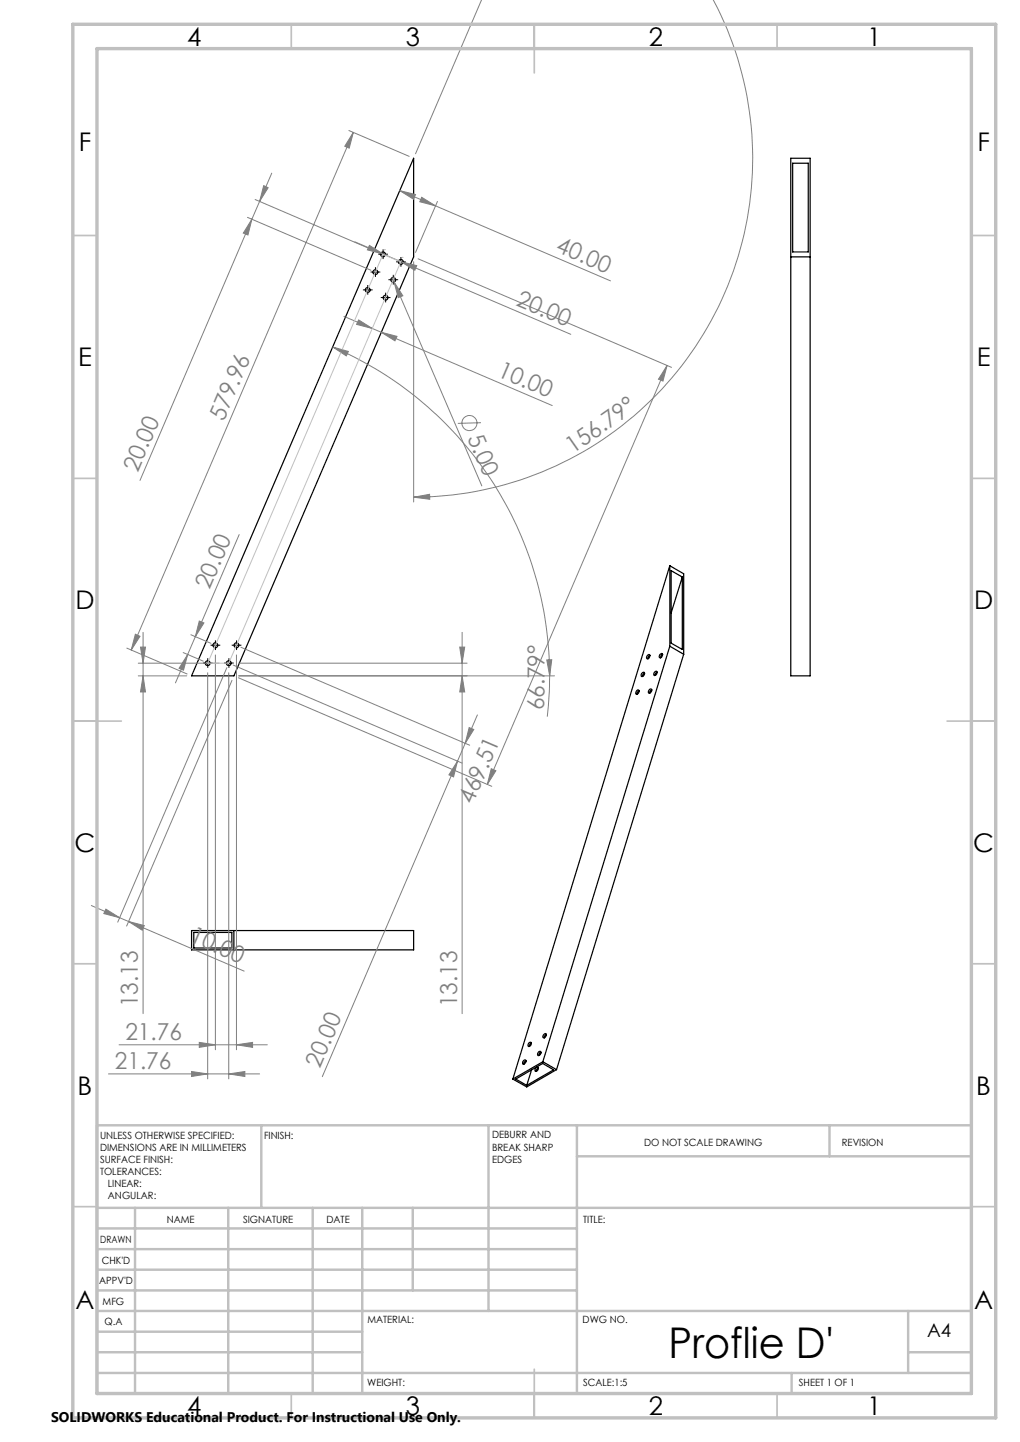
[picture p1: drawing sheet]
<svg xmlns="http://www.w3.org/2000/svg" width="210mm" height="297mm" viewBox="0 0 210 297" stroke-linecap="round" stroke-linejoin="round" font-family="sans-serif">
<g fill="none" stroke="#000" stroke-width=".25">
<path d="M85.2 32.6v20.3l-37 86.3h-8.8zM162.8 32.6h4v106.6h-4zM163.2 33.6h3.2v18.3h-3.2zM162.8 52.9h4M137.9 116.5v16.6M137.9 116.5l-32.3 105.7M137.9 116.5l2.9 1.7v16.6M138.2 117.5l2.3 1.3v15l-2.3-1.3zM140.5 118.8l-2.3 7.4M132.1 138.7l.4-.2a.45 .45 0 0 1 .1 .6 .45 .45 0 0 1-.6 .1zM132.7 138.6l-.3 .3-.1 .4M133.3 135l.3-.2a.47 .47 0 0 1 .1 .6 .47 .47 0 0 1-.6 .2z"/>
<path d="M133.8 135l-.3 .3-.1 .4M134.8 138.4l.3-.1a.45 .45 0 0 1 .1 .5 .45 .45 0 0 1-.6 .2zM135.3 138.4l-.3 .3-.1 .4M135.9 134.8l.3-.2a.47 .47 0 0 1 .1 .6 .47 .47 0 0 1-.6 .2zM136.4 134.8l-.3 .3-.1 .4M137.9 133.1l-26.1 85.6M137.9 133.1l2.9 1.7M140.8 134.8l-26.2 85.5M131.1 142.2l.3-.1a.47 .47 0 0 1 .1 .6 .47 .47 0 0 1-.6 .2zM131.6 142.3l-.3 .3-.1 .4M133.7 142l.2-.1a.47 .47 0 0 1 .2 .6 .47 .47 0 0 1-.6 .2zM134.2 142.1l-.4 .4v.3"/>
<path d="M39.4 191.7h45.8v3.9h-45.8zM39.9 192h7.8v3.3h-7.8zM48.2 191.7v3.9M107.8 218.4l.3-.1a.47 .47 0 0 1 .1 .6 .47 .47 0 0 1-.6 .2zM108.3 218.5l-.4 .3v.4M108.9 214.8l.3-.1a.45 .45 0 0 1 .1 .6 .45 .45 0 0 1-.6 .1zM109.4 214.8l-.3 .3-.1 .4M110.3 219.9l.3-.1a.46 .46 0 0 1 .1 .6 .46 .46 0 0 1-.6 .2zM110.8 220l-.3 .2-.1 .5M110.9 216.7l.3-.2a.45 .45 0 0 1 .1 .6 .45 .45 0 0 1-.6 .2zM111.2 216.8l.1 .2M111.4 216.7l-.3 .3-.2 .4"/>
<path d="M111.8 218.7l2.8 1.6M111.8 218.7l-6.2 3.5M111.9 213.2l.4-.3a.49 .49 0 0 1 .1 .6 .49 .49 0 0 1-.5 .2l-.1-.2zM112.5 213l-.4 .4v.4M106.2 222.2l5.5-3.2 2.3 1.3-5.6 3.3zM109.4 220.4l-1 3.2M114.6 220.3l-6.2 3.6-2.8-1.7"/>
<circle cx="75.7" cy="59.7" r=".5"/>
<circle cx="77.3" cy="56" r=".5"/>
<circle cx="78.8" cy="52.4" r=".5"/>
<circle cx="81" cy="57.6" r=".5"/>
<circle cx="82.5" cy="53.9" r=".51"/>
<circle cx="79.4" cy="61.3" r=".5"/>
<circle cx="42.8" cy="136.6" r=".5"/>
<circle cx="44.3" cy="132.9" r=".5"/>
<circle cx="47.1" cy="136.6" r=".5"/>
<circle cx="48.7" cy="132.9" r=".5"/>
</g>
<g fill="none" stroke="#808080" stroke-width=".21">
<path d="M99.2 -.1l-13.7 31.8M146.8 0a69.8 69.8 0 0 1-61.6 102.4M54.3 38.2l.9 .5-1.8 2.8zM56 35.7l-2.6 5.8M71.8 26.9l12.4 5.3M72.7 27.3l-.8 3.2-.9-.4zM72.7 27.3l-45.7 106.6M82.3 39.3l43.4 18.6M82.3 39.3l3.2 .8-.4 .9zM50.9 44.8l25.5 10.9M51.9 45.2l-.9 3.2-.9-.4zM51.9 45.2l-23.1 53.8"/>
<path d="M52.5 41.1l25.4 10.9M53.4 41.5l-1.5 3.7M73.1 49.8l9.5 4.1M76.1 50.5l2.8 1.8-3.3-.8zM79.3 51.4l-.1 .1M80.8 57.2l.3 .9M81.1 58.1l1.8 2.8-.9 .4zM81.1 58.1l18.1 42M82.6 53.9l3.2 .8-.4 1zM82.6 53.9l34.9 15M82.9 53h.1M85.2 53.9v49.5"/>
<path d="M86.1 53.3l52.2 22.4M86.8 40.6l2.9 1.8-3.3-.8zM90.1 41.5l-4.6 10.5M68.5 71.5l3.2 .9-.4 .9zM68.5 71.5a73.7 73.7 0 0 1 44.7 67.7M70.8 65.2l5.9 2.5M73.8 65.9l2.9 1.8-3.3-.9zM76.7 67.7l1.8 .7M78.5 68.4l3.2 .9-.4 .9zM78.5 68.4l35.2 15.1M137.3 75.3l-.8 3.2-.9-.4zM137.3 75.3l-37 86.3"/>
<path d="M99 87.1l-4.7 .1M49.2 110.1l-13.1 30.5M85.2 102.4l3.2-.6 .1 1zM26.1 133.5l12.4 5.3M27.9 130.6l.9 .5-1.8 2.8zM28.5 139.2h10M28.5 136.6h16.6M28.9 133.3h1.1l-.5 3.3zM29.5 139.2l.5 3.3h-1.1zM29.5 130.2v78.6M37.7 134.4l4.1 1.8M38.6 134.8l-.8 3.2-.9-.3z"/>
<path d="M39.3 130.7l4.1 1.8M41 127.9l1 .4-1.8 2.8zM42.8 138.6v83.6M44.3 134.9v81.3M46.7 137.5l-22.5 52.4M47.1 138.6v83.6M48 137l47.1 20.2M48.7 134.9v81.3M49.1 139.6l52.1 22.4M49.1 136.6h47.1M49.1 139.2h65.1M49.6 133.3l47.1 20.2"/>
<path d="M94.7 133.3h1l-.6 3.3zM95.1 139.2l.6 3.3h-1zM95.1 130.2v78.6M112.6 135.9h1l-.4 3.3zM113.2 139.2l-.1 3.1-.4 5.3M47.8 140.1l-21.7 50.6M94.2 156.8l-.8 3.2-1-.4zM94.2 156.8l-27.8 65M95.8 153.1l-1.6 3.7M96.6 149.9l.9 .3-1.7 2.9zM98.3 147.2l-2.5 5.9M101.1 158.3l1 .4-1.8 2.9z"/>
<path d="M18.8 186.5l5.8 2.5M21.8 187.3l2.8 1.7-3.2-.8zM24.6 189l1.9 .8M26.5 189.8l23.8 10.2M26.5 189.8l3.2 .8-.4 1zM24.5 215.2h30.5M41 214.7l3.3 .5-3.3 .5zM48.7 215.2l3.3-.5v1zM22.3 221.2h31.1M39.4 220.7l3.4 .5-3.4 .5zM47.1 221.2l3.3-.5v1z"/>
<circle cx="96.6" cy="87.1" r="1.56"/>
</g>
<g fill="none" stroke="#000" stroke-width=".21" stroke-dasharray="15.2 1.3 1.3 1.3" stroke-linecap="butt">
<path d="M75.2 59.7h-.5M75.7 59.2v-.5M76.2 59.7h.5M76.8 56h-.5M77.3 55.5v-.5M77.3 56.5v.5M77.8 56h.5M78.4 52.4h-.5M78.9 51.9v-.5M78.9 52.9v.5M79.4 52.4h.5M80.5 57.6h-.5"/>
<path d="M81 57.1v-.5M81 58.1v.5M81.5 57.6h.5M82 53.9h-.5M82.5 53.4v-.5M82.5 54.4v.5M83 53.9h.5M75.7 60.2v.5M78.9 61.3h-.5M79.4 60.8v-.5M79.4 61.8v.5M79.9 61.3h.5"/>
<path d="M42.3 136.6h-.5M42.8 136.1v-.5M42.8 137.1v.5M43.3 136.6h.5M43.8 132.9h-.5M44.3 132.4v-.5M44.3 133.4v.5M44.8 132.9h.5M46.6 136.6h-.5M47.1 136.1v-.5M47.1 137.1v.5M47.6 136.6h.5"/>
<path d="M48.2 132.9h-.5M48.7 132.4v-.5M48.7 133.4v.5M49.2 132.9h.5"/>
</g>
<g fill="none" stroke="#000" stroke-width=".21">
<path d="M75.2 59.7h1M75.7 59.2v1M76.8 56.1h1M77.3 55.6v.9M78.4 52.4h.9M78.8 51.9v1M80.5 57.6h1M81 57.1v1M82 53.9h1M82.5 53.4v1.1M78.9 61.3h1M79.4 60.8v1"/>
<path d="M42.3 136.6h1M42.8 136.1v1M43.8 132.9h1M44.3 132.4v1M46.6 136.6h1M47.1 136.1v1M48.2 132.9h1M48.7 132.4v1"/>
</g>
<path d="M78.8 52.4l3.7 1.5-35.4 82.7h-4.3z" fill="none" stroke="#c0c0c0" stroke-width=".21"/>
<g fill="none" stroke="#c0c0c0" stroke-width=".35">
<path d="M60 5v5M110 5v10M160 5v5M15 48.5h5M200 48.5h5M15 98.5h5M200 98.5h5M15 148.5h10M195 148.5h10M15 198.5h5M200 198.5h5M15 248.5h5"/>
<path d="M200 248.5h5M60 287v5M110 282v10M160 287v5"/>
</g>
<g fill="none" stroke="#c0c0c0" stroke-width=".5">
<path d="M53.8 231.8v17M100.6 231.8v38.2M118.8 231.8v55.2M118.8 238.2h81.2M170.8 231.8v6.4M200 231.8h-180v55.2M20 248.8h180M20 257.3h98.8M20 253h98.8M27.8 248.8v38.2M47 248.8v38.2M64.4 248.8v38.2"/>
<path d="M74.6 248.8v38.2M85 248.8v17M20 265.8h98.8M20 261.5h98.8M20 278.5h54.6M20 274.3h54.6M20 270h180M187 278.5h13M187 270v12.8M20 282.8h180M163 282.8v4.2"/>
</g>
<path d="M15 5h190v287h-190zM20 10h180v277h-180z" fill="none" stroke="#c0c0c0" stroke-width=".7"/>
<g fill="#808080">
<path d="M81.1 58.1l1.8 2.8-.9 .4z"/>
<path d="M47.1 221.2l3.3-.5v1zM39.4 220.7l3.4 .5-3.4 .5z"/>
<path d="M41 214.7l3.3 .5-3.3 .5zM48.7 215.2l3.3-.5v1z"/>
<path d="M85.2 102.4l3.2-.6 .1 1zM112.7 -.1h3.2z"/>
<path d="M101.1 158.3l1 .4-1.8 2.9zM137.3 75.3l-.8 3.2-.9-.4z"/>
<path d="M94.2 156.8l-.8 3.2-1-.4zM96.6 149.9l.9 .3-1.7 2.9z"/>
<path d="M41 127.9l1 .4-1.8 2.8zM38.6 134.8l-.8 3.2-.9-.3z"/>
<path d="M72.7 27.3l-.8 3.2-.9-.4zM27.9 130.6l.9 .5-1.8 2.8zM54.3 38.2l.9 .5-1.8 2.8zM51.9 45.2l-.9 3.2-.9-.4z"/>
<path d="M112.6 135.9h1l-.4 3.3zM68.5 71.5l3.2 .9-.4 .9z"/>
<path d="M28.9 133.3h1.1l-.5 3.3zM29.5 139.2l.5 3.3h-1.1zM94.7 133.3h1l-.6 3.3zM95.1 139.2l.6 3.3h-1z"/>
<path d="M21.8 187.3l2.8 1.7-3.2-.8zM26.5 189.8l3.2 .8-.4 1z"/>
<path d="M82.3 39.3l3.2 .8-.4 .9zM86.8 40.6l2.9 1.8-3.3-.8z"/>
<path d="M76.1 50.5l2.8 1.8-3.3-.8zM82.6 53.9l3.2 .8-.4 1z"/>
<path d="M73.8 65.9l2.9 1.8-3.3-.9zM78.5 68.4l3.2 .9-.4 .9z"/>
</g>
<text font-size="8.7" x="137.6" y="279.6">Proflie D'</text>
<g font-size="5.3">
<text x="38.5" y="9.5">4</text>
<text x="83.5" y="9.5">3</text>
<text x="133.6" y="9.5">2</text>
<text x="178.6" y="9.5">1</text>
<text x="16.2" y="31.2">F</text>
<text x="201.2" y="31.2">F</text>
<text x="16.1" y="75.4">E</text>
<text x="201.1" y="75.4">E</text>
<text x="15.5" y="125.4">D</text>
<text x="200.5" y="125.4">D</text>
<text x="15.4" y="175.5">C</text>
<text x="200.4" y="175.5">C</text>
<text x="16" y="225.5">B</text>
<text x="201" y="225.5">B</text>
<text x="15.5" y="269.7">A</text>
<text x="200.5" y="269.7">A</text>
<text x="38.5" y="291.4">4</text>
<text x="83.5" y="291.4">3</text>
<text x="133.6" y="291.4">2</text>
<text x="178.6" y="291.4">1</text>
</g>
<g font-size="4.8" fill="#808080">
<text x="114.3" y="51.7" transform="rotate(23 114.3 51.7)">40.00</text>
<text x="106.1" y="62.8" transform="rotate(23 106.1 62.8)">20.00</text>
<text x="102.3" y="77.4" transform="rotate(23 102.3 77.4)">10.00</text>
<text x="46" y="86.8" transform="rotate(-67 46 86.8)">579.96</text>
<text x="96.2" y="90.1" transform="rotate(67 96.2 90.1)">5.00</text>
<text x="118" y="93.5" transform="rotate(-35 118 93.5)">156.79°</text>
<text x="28.3" y="97.3" transform="rotate(-67 28.3 97.3)">20.00</text>
<text x="43.2" y="121.5" transform="rotate(-67 43.2 121.5)">20.00</text>
<text x="112.1" y="146.3" transform="rotate(-90 112.1 146.3)">66.79°</text>
<text x="97.4" y="165.7" transform="rotate(-67 97.4 165.7)">469.51</text>
<text x="38.8" y="193.9" transform="rotate(23 38.8 193.9)">10.00</text>
<text x="28.4" y="207.5" transform="rotate(-90 28.4 207.5)">13.13</text>
<text x="94.1" y="207.5" transform="rotate(-90 94.1 207.5)">13.13</text>
<text x="25.8" y="214.1">21.76</text>
<text x="23.7" y="220.1">21.76</text>
<text x="65.9" y="220.1" transform="rotate(-67 65.9 220.1)">20.00</text>
</g>
<text font-size="3.9" x="190.9" y="275.5">A4</text>
<text font-size="2.9" x="10.5" y="292.9">SOLIDWORKS Educational Product. For Instructional Use Only.</text>
<g font-size="2.1">
<text x="20.6" y="234.6">UNLESS OTHERWISE SPECIFIED:</text>
<text x="20.6" y="237.1">DIMENSIONS ARE IN MILLIMETERS</text>
<text x="20.6" y="239.5">SURFACE FINISH:</text>
<text x="54.4" y="234.5">FINISH:</text>
<text x="101.3" y="234.5">DEBURR AND</text>
<text x="101.3" y="237">BREAK SHARP</text>
<text x="101.3" y="239.5">EDGES</text>
<text x="132.6" y="235.9">DO NOT SCALE DRAWING</text>
<text x="173.3" y="236.1">REVISION</text>
<text x="20.6" y="242">TOLERANCES:</text>
<text x="22.2" y="244.5">LINEAR:</text>
<text x="22.2" y="247">ANGULAR:</text>
<text x="34.3" y="252">NAME</text>
<text x="50" y="251.9">SIGNATURE</text>
<text x="67.2" y="251.9">DATE</text>
<text x="120.1" y="251.9">TITLE:</text>
<text x="20.6" y="256.1">DRAWN</text>
<text x="20.9" y="260.3">CHK'D</text>
<text x="20.4" y="264.4">APPV'D</text>
<text x="21.1" y="268.8">MFG</text>
<text x="21.5" y="273">Q.A</text>
<text x="75.6" y="272.5">MATERIAL:</text>
<text x="120" y="272.5">DWG NO.</text>
<text x="75.6" y="285.5">WEIGHT:</text>
<text x="120.1" y="285.6">SCALE:1:5</text>
<text x="164.5" y="285.6">SHEET 1 OF 1</text>
</g>
</svg>
